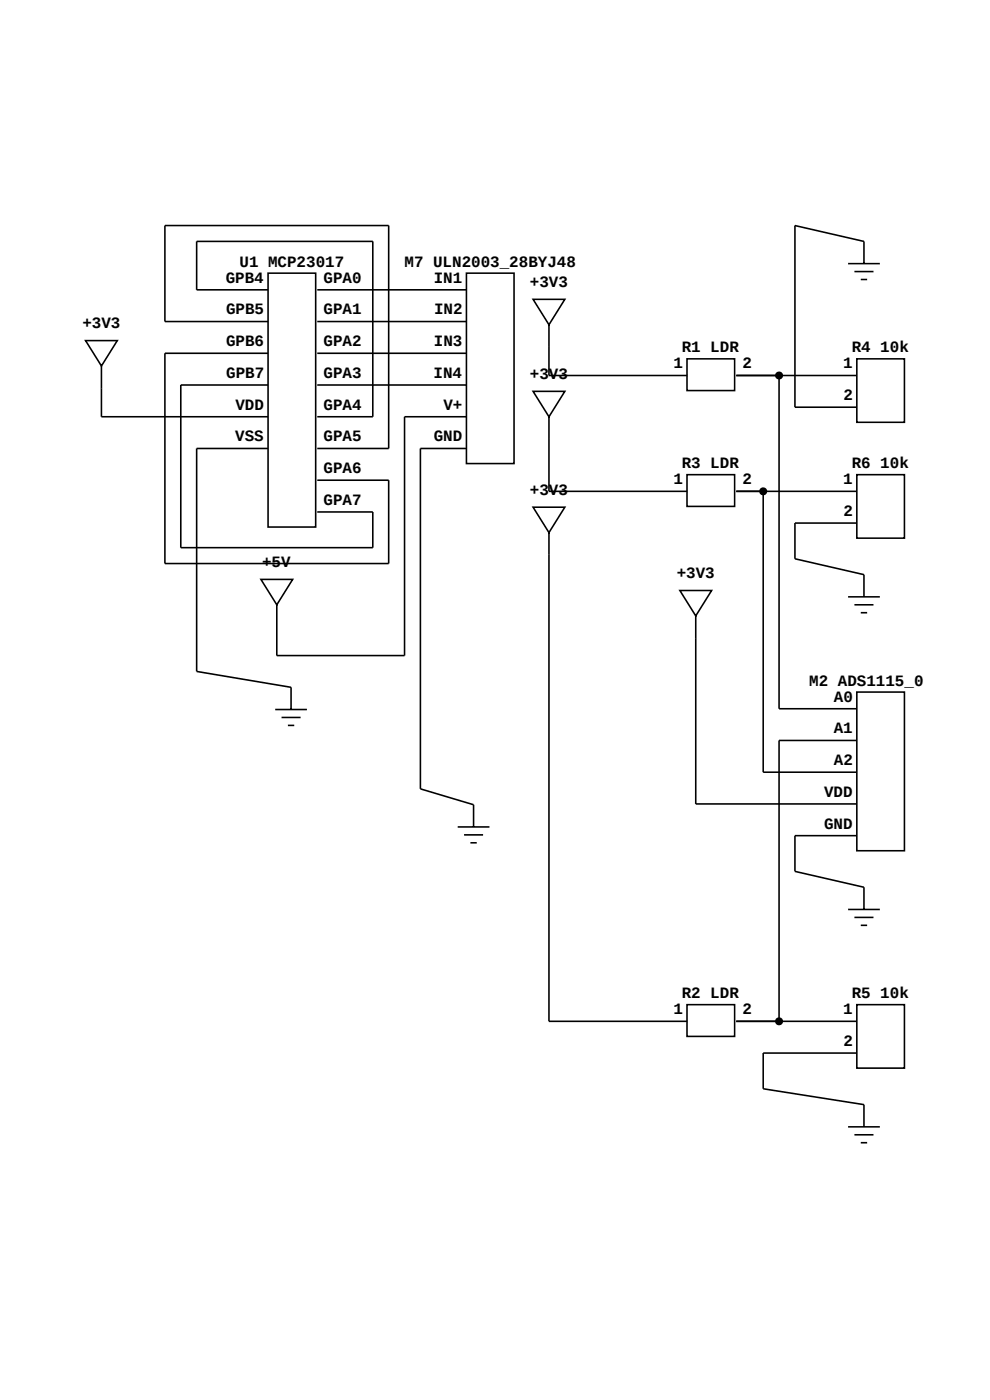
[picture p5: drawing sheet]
<svg xmlns="http://www.w3.org/2000/svg" width="210mm" height="297mm" viewBox="0 0 210 297" stroke-linecap="round" stroke-linejoin="round" font-family="sans-serif">
<g fill="none" stroke="#000" stroke-width=".34">
<path d="M56.9 57.9h10.1v53.9h-10.1zM98.9 57.9h10.1v40.4h-10.1zM179.9 55.9h6.7M181.2 57.6h4.1M182.6 59.3h1.3M183.3 55.9v-4.7l-14.7-3.4v38.6h13.2M18.2 72.3h6.7l-3.4 5.3zM21.5 77.6v10.8h35.4M56.9 61.5h-15.2v-10.3h37.4v37.2h-11.8M56.9 68.2h-21.9v-20.4h47.4v47.3h-15.1M56.9 74.9h-21.9v44.6h47.4v-17.6h-15.1M67.3 61.5h31.6"/>
<path d="M67.3 68.2h31.6M67.3 74.9h31.6M113.1 63.5h6.7l-3.4 5.4zM116.4 68.9v10.8h29.3M145.7 76.1h10.1v6.8h-10.1zM156.2 79.7h25.6M165.3 79.7v70.7h16.5M181.8 76.1h10.1v13.5h-10.1zM56.9 95.1h-15.2v47.3l20 3.4v4.7M56.9 81.7h-18.6v34.5h40.8v-7.6h-11.8M67.3 81.7h31.6M98.9 88.4h-13.1v50.7h-27.1v-10.8"/>
<path d="M98.9 95.1h-9.7v72.3l11.3 3.3v4.7M113.1 83h6.7l-3.4 5.4zM116.4 88.4v15.8h29.3M113.1 107.6h6.7l-3.4 5.4zM116.4 113v103.7h29.3M145.7 100.7h10.1v6.7h-10.1zM156.2 104.2h25.6M161.9 104.2v59.6h19.9M181.8 100.7h10.1v13.5h-10.1zM181.8 111h-13.2v7.5l14.7 3.4v4.7M55.3 122.9h6.8l-3.4 5.4zM144.2 125.3h6.8l-3.4 5.4z"/>
<path d="M147.6 130.7v39.8h34.2M179.9 126.6h6.7M181.2 128.3h4.1M182.6 130h1.3M58.4 150.5h6.7M59.7 152.2h4.1M61.1 153.9h1.3M181.8 146.8h10.1v33.7h-10.1zM181.8 157.1h-16.5v59.6M97.1 175.4h6.7M98.4 177.1h4.1M99.8 178.8h1.3"/>
<path d="M181.8 177.3h-13.2v7.6l14.7 3.3v4.7M179.9 192.9h6.7M181.2 194.6h4.1M182.6 196.3h1.3M145.7 213.1h10.1v6.8h-10.1zM156.2 216.7h25.6M181.8 213.1h10.1v13.5h-10.1zM179.9 239.1h6.7M181.8 223.4h-19.9v7.6l21.4 3.3v4.8M181.2 240.7h4.1M182.6 242.4h1.3"/>
</g>
<g fill="#000" stroke="#000" stroke-width=".34">
<circle cx="165.3" cy="79.7" r=".68"/>
<circle cx="161.9" cy="104.2" r=".68"/>
<circle cx="165.3" cy="216.7" r=".68"/>
</g>
<g font-size="3.4">
<text x="47.9" y="60">GPB4</text>
<text x="50.8" y="56.6">U1 MCP23017</text>
<text x="68.6" y="60">GPA0</text>
<text x="85.8" y="56.6">M7 ULN2003_28BYJ48</text>
<text x="92" y="60">IN1</text>
<text x="112.4" y="60.8">+3V3</text>
<text x="17.5" y="69.6">+3V3</text>
<text x="47.9" y="66.7">GPB5</text>
<text x="68.6" y="66.7">GPA1</text>
<text x="92.1" y="66.7">IN2</text>
<text x="48" y="73.4">GPB6</text>
<text x="68.6" y="73.4">GPA2</text>
<text x="92" y="73.4">IN3</text>
<text x="144.6" y="74.8">R1 LDR</text>
<text x="180.7" y="74.8">R4 10k</text>
<text x="48" y="80.2">GPB7</text>
<text x="68.6" y="80.2">GPA3</text>
<text x="92" y="80.2">IN4</text>
<text x="112.4" y="80.3">+3V3</text>
<text x="142.8" y="78.1">1</text>
<text x="157.5" y="78.1">2</text>
<text x="178.9" y="78.1">1</text>
<text x="49.9" y="86.9">VDD</text>
<text x="68.6" y="86.9">GPA4</text>
<text x="94.1" y="86.9">V+</text>
<text x="178.9" y="84.9">2</text>
<text x="49.9" y="93.6">VSS</text>
<text x="68.6" y="93.6">GPA5</text>
<text x="92" y="93.6">GND</text>
<text x="68.6" y="100.4">GPA6</text>
<text x="144.6" y="99.4">R3 LDR</text>
<text x="180.7" y="99.4">R6 10k</text>
<text x="68.6" y="107.1">GPA7</text>
<text x="112.4" y="104.9">+3V3</text>
<text x="142.8" y="102.7">1</text>
<text x="157.5" y="102.7">2</text>
<text x="178.9" y="102.7">1</text>
<text x="178.9" y="109.5">2</text>
<text x="55.6" y="120.2">+5V</text>
<text x="143.5" y="122.6">+3V3</text>
<text x="171.7" y="145.5">M2 ADS1115_0</text>
<text x="176.9" y="148.8">A0</text>
<text x="176.8" y="155.6">A1</text>
<text x="176.9" y="162.3">A2</text>
<text x="174.8" y="169">VDD</text>
<text x="174.8" y="175.8">GND</text>
<text x="142.8" y="215.2">1</text>
<text x="144.6" y="211.8">R2 LDR</text>
<text x="157.5" y="215.2">2</text>
<text x="178.9" y="215.2">1</text>
<text x="180.7" y="211.8">R5 10k</text>
<text x="178.9" y="221.9">2</text>
</g>
</svg>
